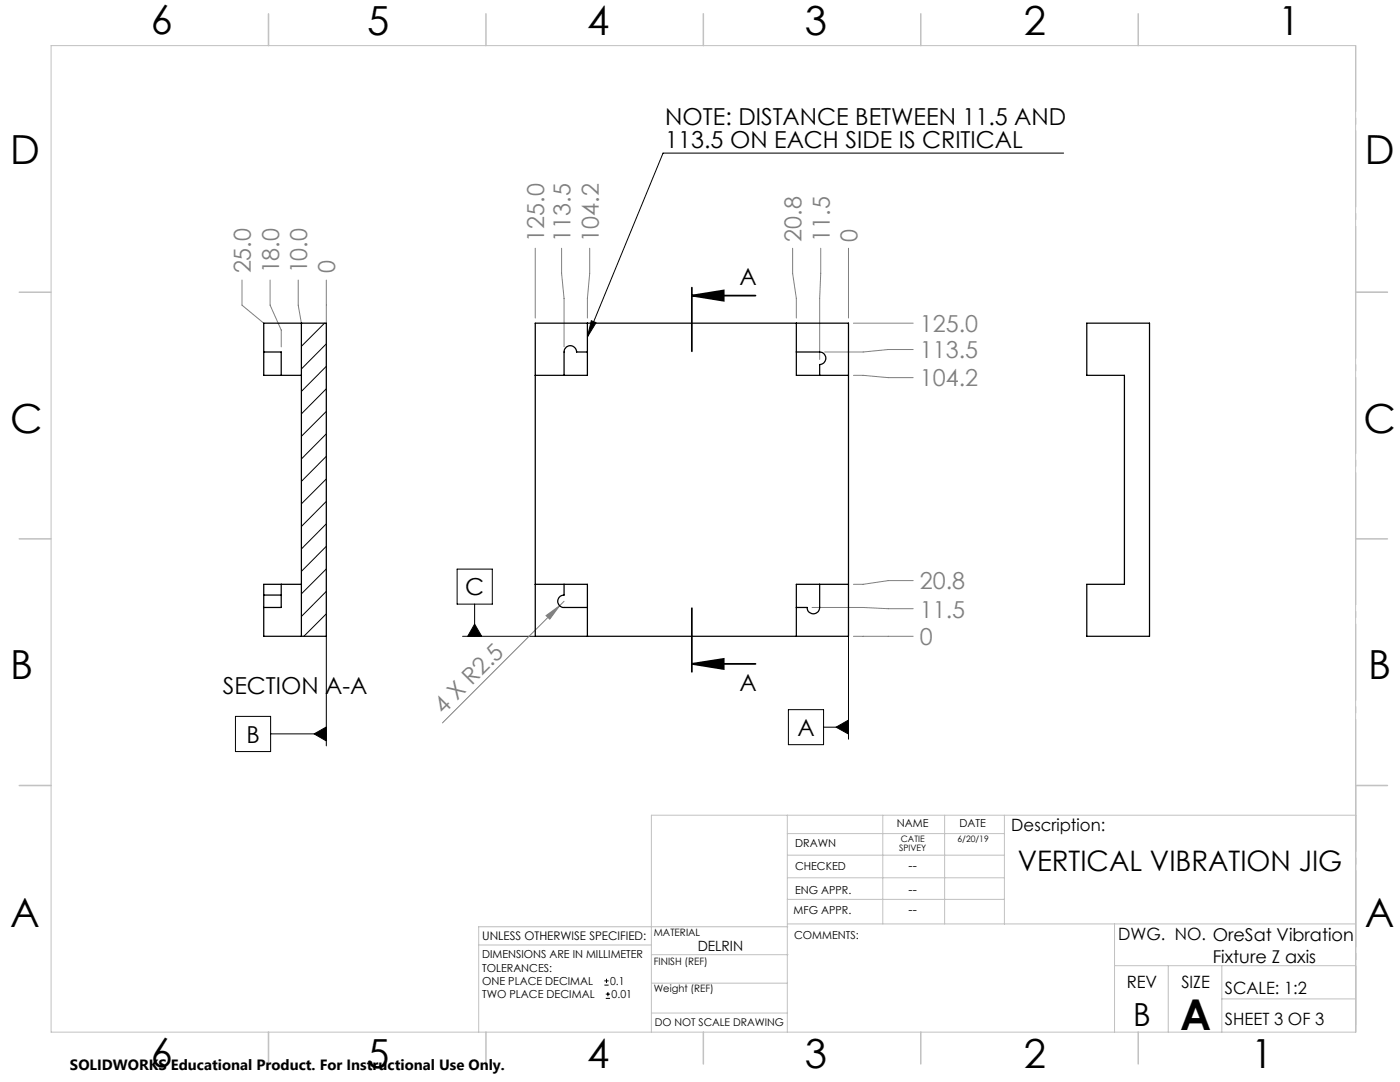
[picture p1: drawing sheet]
<svg xmlns="http://www.w3.org/2000/svg" width="279mm" height="216mm" viewBox="0 0 279 216" stroke-linecap="round" stroke-linejoin="round" font-family="sans-serif">
<g fill="none" stroke="#000" stroke-width=".2">
<path d="M212.3 30.6h-80l-15.1 36.6M118 64l1 .4-1.8 2.8zM91.2 113.6h7v6.9h-7zM169.3 116.6v30.9M65.1 127v21.8M92.3 127h14.5M94.7 124.5l1.4 2.5h-2.8zM94.7 120.5v6.5M47 142.9h7v7.1h-7zM54 146.4h11.1M62.7 146.4l2.4-1.3v2.7zM157.3 141.6h7.1v7h-7.1z"/>
<path d="M164.4 145.1h4.9M166.9 145.1l2.4-1.4v2.8zM120.6 196.6h.9M120.6 195.7h.9M120.9 199.2h.8M120.9 198.4h.8M121 195.3v.8M121.3 197.9v.9"/>
</g>
<path d="M138.1 59l6.3-1v2zM138.1 59h12.7M138.1 57.4v12.7M138.1 132.5l6.3-1v2zM138.1 121.4v12.7M138.1 132.5h12.7" fill="none" stroke="#000" stroke-width=".35"/>
<g fill="none" stroke="#808080" stroke-width=".2">
<path d="M48.3 55.9v5l4.3 3.6M53.9 55.9v5l2.2 5v3.3M59.5 55.9v5l.6 3.6M65.1 55.9v8.6M106.8 49.5v14M112.1 49.5v5l.5 5v9.7M117.7 49.5v5l-.5 5v4M158.2 49.5v5l.7 5v4M163.8 49.5v5l-.2 5v12.2M169.3 49.5v14M170.3 74.9h2l5 .5h4.9M170.3 64.5h11.9"/>
<path d="M182.2 69.7h-4.9l-5 .5h-7.7M112.6 120l-24.3 24.3M182.2 115.9h-4.9l-5 .7h-2M109 122.8l2.7-1.9-2 2.6zM162.1 121.2h10.2l5 .3h4.9M170.3 127h11.9"/>
</g>
<path d="M270.6 9.1v49.2M270.6 58.3v49.2M270.6 107.5v49.2M270.6 156.7v49.2" fill="none" stroke="#c0c0c0" stroke-width=".2" stroke-dasharray="15.2 1.3 1.3 1.3" stroke-dashoffset="2.1"/>
<g fill="none" stroke="#c0c0c0" stroke-width=".2">
<path d="M10.2 9.1h260.3v196.9h-260.3zM270.5 58.3h6.4M270.5 156.7h6.4M157.1 162.7v43.3M157.1 175.2h43.3M157.1 170.6h43.3M157.1 166.3h43.3M157.1 179.5h43.3M176.2 162.7v21.7M188.5 162.7v21.7M200.4 162.7v21.7M270.6 162.7h-140.6v43.3"/>
<path d="M95.5 188.6h34.5M130 196.2h27.1M130 190.5h27.3M157.1 184.4h113.4M157.2 184.9h-61.7v21.1M222.4 184.4v21.6M222.4 192.7h48.1M233.2 192.7v13.3M243.8 199.3h26.7M243.8 192.7v13.3M130 202.1h27.1"/>
</g>
<g fill="none" stroke="#c0c0c0" stroke-width=".3">
<path d="M53.6 2.8v6.3M97 2.8v6.3M140.4 2.8v6.3M183.8 2.8v6.3M227.2 2.8v6.3M3.8 58.3h6.4M270.5 58.3h6.4M3.8 107.5h6.4M270.5 107.5h6.4M3.8 156.7h6.4M270.5 156.7h6.4M53.6 206v6.3"/>
<path d="M97 206v6.3M140.4 206v6.3M183.8 206v6.3M227.2 206v6.3"/>
</g>
<g fill="#000">
<path d="M138.1 59l6.3-1v2zM138.1 132.5l6.3-1v2z"/>
<path d="M118 64l1 .4-1.8 2.8zM166.9 145.1l2.4 1.4v-2.8zM94.7 124.5l1.4 2.5h-2.8zM62.7 146.4l2.4 1.4v-2.7z"/>
</g>
<path d="M109 122.8l2.7-1.9-2 2.6z" fill="#808080"/>
<g fill="none" stroke="#000" stroke-width=".25">
<path d="M52.6 70.2h3.5v4.7M60.1 74.9h-7.5v-10.4h12.5v62.5h-12.5v-5.8M60.1 64.5v62.5M106.8 64.5h62.5v62.5h-62.5zM117.2 70.2h-2.1a1.25 1.25 0 0 0-1.3-1.2 1.25 1.25 0 0 0-1.2 1.2v4.7M117.2 64.5v10.4h-10.4M158.9 70.2h4.7a1.25 1.25 0 0 1 1.2 1.3 1.25 1.25 0 0 1-1.2 1.2v2.2M158.9 64.5v10.4h10.4M216.9 64.5h12.5v62.5h-12.5v-10.4h7.5v-41.7h-7.5zM52.6 118.7v2.5M52.6 118.7h3.5M56.1 116.6v4.6h-3.5"/>
<path d="M60.1 116.6h-7.5v2.1M106.8 116.6h10.4v10.4M112.6 116.6v2.1a1.24 1.24 0 0 0-1.3 1.3 1.24 1.24 0 0 0 1.3 1.2h4.6M163.6 116.6v4.6a1.25 1.25 0 0 1-1.3 1.3 1.25 1.25 0 0 1-1.2-1.3h-2.2M169.3 116.6h-10.4v10.4"/>
</g>
<g fill="none" stroke="#000" stroke-width=".2">
<path d="M60.3 64.5l-.2 .1M64.8 64.5l-4.7 4.6M65.1 68.6l-5 5M65.1 73.1l-5 5M65.1 77.6l-5 5M65.1 82.1l-5 5M65.1 86.6l-5 5M65.1 91.1l-5 5M65.1 95.6l-5 4.9M65.1 100l-5 5.1M65.1 104.5l-5 5M65.1 109l-5 5"/>
<path d="M65.1 113.5l-5 5M65.1 118l-5 5M65.1 122.5l-4.5 4.5"/>
</g>
<text font-size="8.5" x="235.5" y="205.4">A</text>
<g font-size="8">
<text x="30.1" y="6.8">6</text>
<text x="73.3" y="6.9">5</text>
<text x="117.2" y="6.9">4</text>
<text x="160.6" y="6.9">3</text>
<text x="204.3" y="6.9">2</text>
<text x="255.1" y="6.9">1</text>
<text x="2.1" y="32.7">D</text>
<text x="272.4" y="32.7">D</text>
<text x="2.1" y="86.5">C</text>
<text x="272.1" y="86.5">C</text>
<text x="2.1" y="135.6">B</text>
<text x="273.1" y="135.6">B</text>
<text x="2.1" y="185">A</text>
<text x="272.4" y="185">A</text>
<text x="30.1" y="213">6</text>
<text x="73.3" y="213.1">5</text>
<text x="117.2" y="213.1">4</text>
<text x="160.6" y="213.1">3</text>
<text x="204.3" y="213.1">2</text>
<text x="249.7" y="213.1">1</text>
</g>
<text font-size="6.3" x="226.1" y="204.6">B</text>
<text font-size="5.6" x="203.1" y="173.8">VERTICAL VIBRATION JIG</text>
<g font-size="4.7">
<text x="132.8" y="24.9">NOTE: DISTANCE BETWEEN 11.5 AND</text>
<text x="132.8" y="29.4">113.5 ON EACH SIDE IS CRITICAL</text>
<text x="147.6" y="56.8">A</text>
<text x="92.9" y="118.8">C</text>
<text x="147.6" y="137.8">A</text>
<text x="44.4" y="138.5">SECTION A-A</text>
<text x="49.2" y="148.2">B</text>
<text x="159.1" y="146.8">A</text>
</g>
<g font-size="4.7" fill="#808080">
<text x="108.6" y="48.2" transform="rotate(-90 108.6 48.2)">125.0</text>
<text x="113.9" y="48.2" transform="rotate(-90 113.9 48.2)">113.5</text>
<text x="119.5" y="48.2" transform="rotate(-90 119.5 48.2)">104.2</text>
<text x="160" y="48.2" transform="rotate(-90 160 48.2)">20.8</text>
<text x="165.6" y="48.2" transform="rotate(-90 165.6 48.2)">11.5</text>
<text x="171.1" y="48.2" transform="rotate(-90 171.1 48.2)">0</text>
<text x="50.1" y="54.6" transform="rotate(-90 50.1 54.6)">25.0</text>
<text x="55.7" y="54.6" transform="rotate(-90 55.7 54.6)">18.0</text>
<text x="61.3" y="54.6" transform="rotate(-90 61.3 54.6)">10.0</text>
<text x="66.9" y="54.6" transform="rotate(-90 66.9 54.6)">0</text>
<text x="183.6" y="71.5">113.5</text>
<text x="183.6" y="66.2">125.0</text>
<text x="183.6" y="77.1">104.2</text>
<text x="183.6" y="117.6">20.8</text>
<text x="183.6" y="123.2">11.5</text>
<text x="183.6" y="128.7">0</text>
<text x="88.5" y="142.6" transform="rotate(-45 88.5 142.6)">4 X R2.5</text>
</g>
<text font-size="3.5" x="242" y="192.2">Fixture Z axis</text>
<g font-size="3.4">
<text x="201.8" y="165.9">Description:</text>
<text x="223.2" y="187.6">DWG. NO. OreSat Vibration</text>
<text x="224.9" y="197.2">REV</text>
<text x="235.8" y="197.2">SIZE</text>
<text x="244.4" y="198.4">SCALE: 1:2</text>
<text x="244.4" y="204.6">SHEET 3 OF 3</text>
</g>
<text font-size="3" x="14" y="213.5">SOLIDWORKS Educational Product. For Instructional Use Only.</text>
<text font-size="2.8" x="139.3" y="189.7">DELRIN</text>
<g font-size="2.5">
<text x="181.3" y="173.5">--</text>
<text x="181.3" y="178.3">--</text>
<text x="181.3" y="182.3">--</text>
</g>
<text font-size="2.4" x="96.2" y="187.5">UNLESS OTHERWISE SPECIFIED:</text>
<g font-size="2.2">
<text x="179" y="165.1">NAME</text>
<text x="191.5" y="165.1">DATE</text>
<text x="158.7" y="169">DRAWN</text>
<text x="158.7" y="173.5">CHECKED</text>
<text x="158.7" y="178.3">ENG APPR.</text>
<text x="158.4" y="182.4">MFG APPR.</text>
<text x="96.2" y="191.2">DIMENSIONS ARE IN MILLIMETER</text>
<text x="158.5" y="187.4">COMMENTS:</text>
<text x="96.2" y="193.9">TOLERANCES:</text>
<text x="96.2" y="196.5">ONE PLACE DECIMAL</text>
<text x="121.8" y="196.5">0.1</text>
<text x="96.2" y="199.2">TWO PLACE DECIMAL</text>
<text x="122.1" y="199.2">0.01</text>
</g>
<text font-size="2.1" x="130.7" y="204.6">DO NOT SCALE DRAWING</text>
<g font-size="2">
<text x="130.5" y="186.8">MATERIAL</text>
<text x="130.5" y="192.5">FINISH (REF)</text>
<text x="130.5" y="198">Weight (REF)</text>
</g>
<g font-size="1.8">
<text x="179.8" y="168">CATIE</text>
<text x="191.1" y="168">6/20/19</text>
<text x="179.5" y="169.7">SPIVEY</text>
</g>
</svg>
